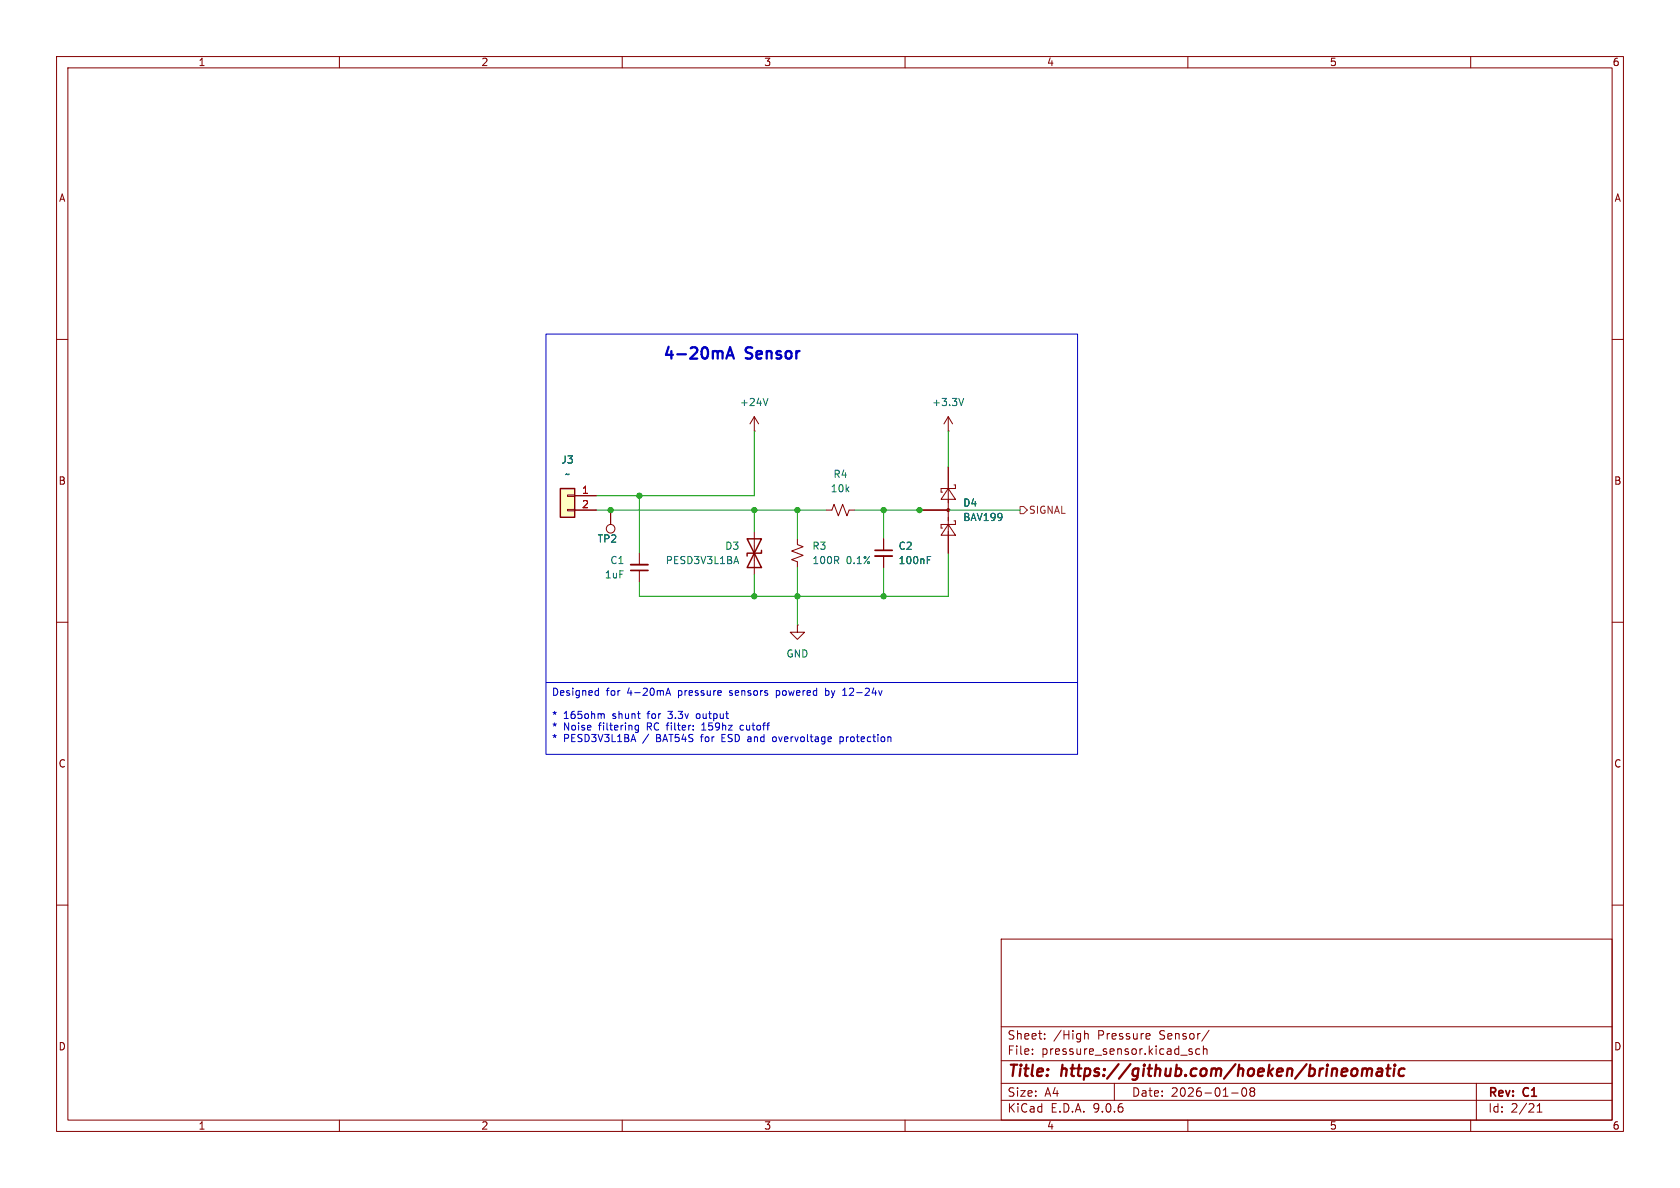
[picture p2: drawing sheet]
<svg xmlns="http://www.w3.org/2000/svg" width="297mm" height="210mm" viewBox="0 0 297 210" stroke-linecap="round" stroke-linejoin="round" font-family="sans-serif">
<g fill="none" stroke="#840000" stroke-width=".18">
<path d="M10 10h277v190h-277zM12 12h273v186h-273zM60 10v2M110 10v2M160 10v2M210 10v2M260 10v2M10 60h2M285 60h2M113 97.8v2M141 95.3v1l1 .3-2 .8 2 .8-2 .7 1 .4v1M146 90.2h1.1l.3-1 .8 2 .8-2 .7 2 .4-1h1"/>
<path d="M156.2 95.3v2M156.2 98.3v2M162.6 90.2h5M167.6 92.7l1.3 1.9h-2.5zM167.6 86.4l1.3 1.9h-2.5zM167.6 82.6v15.2M168.7 92.1h.2v.6h-2.5v.6h.2M168.7 85.7h.2v.7h-2.5v.6h.2M10 110h2M113 100.8v2.1M141 110.5v1.3h1.2l-1.2 1.2-1.3-1.2h1.3M141 110.5h.1"/>
<path d="M285 110h2M10 160h2M177 166h108v32h-108zM285 160h2M60 198v2M110 198v2M160 198v2M177 194.5h108M177 191.5h108M177 187.5h108M177 181.5h108M182.5 186.3v.1"/>
<path d="M182.5 185.5v.1M184.7 183.6v.1M184.7 182.8v.1M191.7 182.2v1.5M191.7 182.8l.3-.1 .3 .1 .1 .9M197 191.5v3M203.1 182.7l.2 .4-.7 .1M203.2 183.6l-.1 .1M210 198v2M210.7 185.5l-.3-.1-.2 .2v.2l.5 .2v.3h-.5M212.1 185.5l-.4-.1-.3 .3v.4l.1 .2h.6M212.7 185.5l.3-.1 .3 .1 .1 .9"/>
<path d="M212.7 184.9v1.5M213.7 182.1l-1.2 2M217.7 193.2h1.2M219.7 192.4a.81 .81 0 0 0 .3 1.4l.2-.1 .2-.5-.2-.8M221 192.4v.3l.2 .2M221.2 192.9l-.2 .3v.5l.2 .1 .5-.1 .1-.2-.1-.4-.2-.2M221.2 192.9h.3M221.7 192.4l.1 .3-.3 .2M260 198v2M261 191.5v6.5M271.7 196.6h.9M271.7 195.5l.5-.4v1.5"/>
</g>
<g fill="none" stroke="#840000" stroke-width=".4">
<path d="M240.9 189.1a.49 .49 0 0 1 .8 .1M240.9 188.9l-.2 1.3M241.7 189.2a.5 .5 0 0 1 .8-.2l-.1 1.2M241.7 189.2l-.1 1M243.6 189l.2-.1 .5 .1v1.2M244.4 189.4h-.7a.4 .4 0 0 0-.4 .4 .4 .4 0 0 0 .3 .4l.7-.1M245.1 188.9h.7M245.5 188.2l-.3 1.7 .1 .2 .4 .1M246.5 188.9l-.2 1.3M246.6 188.2v.2M246.6 188.2l-.1 .1 .1 .1M246.6 188.2l.1 .1-.1 .1"/>
<path d="M248.3 189a.66 .66 0 0 0-1 .3v.5l.1 .3 .2 .1 .6-.1"/>
</g>
<path d="M154.7 97.3h3M111.5 100.8h3.1" fill="none" stroke="#840000" stroke-width=".3"/>
<path d="M111.5 99.8h3.1M154.7 98.3h3" fill="none" stroke="#840000" stroke-width=".33"/>
<path d="M163.9 99h.5M163.9 98.4h.6" fill="none" stroke="#006464" stroke-width=".18"/>
<circle cx="167.6" cy="90.2" r=".25" fill="#840000" stroke="#840000" stroke-width=".18"/>
<path d="M99.1 86.4h2.5v5h-2.5z" fill="#ffffc2"/>
<path d="M99.1 86.4h2.5v5h-2.5zM132.1 95.3l2.5 5h-2.5l2.5-5zM134.6 97.3v.5h-2.5v.5" fill="none" stroke="#840000" stroke-width=".25"/>
<g fill="none" stroke="#840000" stroke-width=".18">
<path d="M133.3 76.2h.1M133.3 73.7l-.7 1.2M133.3 73.7l.8 1.2M133.3 73.7v2.5M167.6 76.2h.1M167.6 73.7l-.7 1.2M167.6 73.7l.8 1.2M167.6 73.7v2.5M100.3 87.5h1.3v.3h-1.3zM100.3 90h1.3v.3h-1.3zM101.6 87.6h3.8M101.6 90.2h3.8"/>
<path d="M107.9 90.2v2.5M133.3 94v7.6M156.2 95.3v2M156.2 98.3v2M162.6 90.2h5M167.6 82.6v3.8M167.6 94v3.8"/>
<circle cx="107.9" cy="93.5" r=".76"/>
</g>
<path d="M135.8 70.4l-.5 1.3M170.4 70.4l-.5 1.3M130.2 98.4l.4 1.2M163.9 99h.5M163.9 98.4h.6" fill="none" stroke="#006464" stroke-width=".18"/>
<path d="M180.3 89.5h.7l.6 .7-.6 .6h-.7z" fill="none" stroke="#725600" stroke-width=".18"/>
<path d="M133.3 76.2v11.4h-27.9M167.6 76.2v6.4M105.4 90.2h40.6M113 87.6v10.2M133.3 90.2v3.8M141 90.2v5.1M151.1 90.2h29.2M156.2 90.2v5.1M167.6 97.8v7.6h-54.6v-2.5M133.3 101.6v3.8M141 100.3v10.2M156.2 100.3v5.1" fill="none" stroke="#009600" stroke-width=".18"/>
<g fill="none" stroke="#0000c2" stroke-width=".18">
<path d="M96.5 59.1h94v61.6h-94zM96.5 120.7h94v12.7h-94zM105.4 122.1h.4M105.8 121.7v1.2M105.8 122.9h-.4M106.5 126.2l.3 .1v.7M112.9 128.2v1l-.3 .3-.3-.1M112.9 128.3l-.4-.1-.2 .3 .1 .5h.5M117.7 122.9l.4-1.2 .5 1.2M117.8 122.6h.6M123.2 126.2l-.1 .2 .1 .6M124.1 129.1h.7"/>
<path d="M127.6 130.4h.5M127.6 129.8v1.3h.6M131.3 128.2l-.3 .1-.2 .2 .1 .4 .4 .2M137.1 130.3h-.3l-.2 .2v.5l.2 .1 .3-.1M137.2 122.1v1.2M137.2 122.9h.2M137.4 122.1h-.2M146 122.9h.3M146 121.7v1.2M146.3 122.1h-.3M148.5 130.3h.4l.2 .2-.1 .5h-.5M148.5 130.3v1.2"/>
<path d="M149 122.9h.7M149.2 121.8l.1-.1v1.2"/>
</g>
<path d="M128.4 63.4l.7-2 .6 2M128.6 62.8h.9" fill="none" stroke="#0000c2" stroke-width=".4"/>
<g fill="#009600" stroke="#009600" stroke-width=".18">
<circle cx="156.2" cy="105.4" r=".46"/>
<circle cx="162.6" cy="90.2" r=".46"/>
<circle cx="156.2" cy="90.2" r=".46"/>
<circle cx="141" cy="90.2" r=".46"/>
<circle cx="133.3" cy="90.2" r=".46"/>
<circle cx="107.9" cy="90.2" r=".46"/>
<circle cx="113" cy="87.6" r=".46"/>
<circle cx="133.3" cy="105.4" r=".46"/>
<circle cx="141" cy="105.4" r=".46"/>
</g>
<g font-size="2.8" fill="#0000c2">
<text x="117.1" y="64.1">4-20mA</text>
<text x="132" y="64.1">Sensor</text>
</g>
<g font-size="2.8" fill="#840000">
<text x="178" y="190.9">Title:</text>
<text x="187.7" y="190.9">https://github.com/hoeken/brineomatic</text>
</g>
<g font-size="2.1" fill="#840000">
<text x="178" y="184">Sheet:</text>
<text x="186.2" y="184">/High</text>
<text x="194.1" y="184">Pressure</text>
<text x="205.1" y="184">Sensor/</text>
<text x="178" y="186.7">File:</text>
<text x="184.1" y="186.7">pressure_sensor.kicad_sch</text>
<text x="178" y="196.9">KiCad</text>
<text x="178" y="194.1">Size:</text>
<text x="184.7" y="194.1">A4</text>
<text x="185.7" y="196.9">E.D.A.</text>
<text x="193.3" y="196.9">9.0.6</text>
<text x="200" y="194.1">Date:</text>
<text x="207" y="194.1">2026-01-08</text>
<text x="263" y="194.3">Rev:</text>
<text x="263" y="196.9">Id:</text>
<text x="267.1" y="196.9">2/21</text>
<text x="269.4" y="194.3">C1</text>
</g>
<g font-size="1.8" fill="#840000">
<text x="35" y="11.9">1</text>
<text x="85" y="11.9">2</text>
<text x="135" y="11.9">3</text>
<text x="185" y="11.9">4</text>
<text x="235" y="11.9">5</text>
<text x="285" y="11.9">6</text>
<text x="10.3" y="35.9">A</text>
<text x="285.3" y="35.9">A</text>
<text x="10.3" y="85.9">B</text>
<text x="285.3" y="85.9">B</text>
<text x="10.3" y="135.9">C</text>
<text x="285.3" y="135.9">C</text>
<text x="10.3" y="185.9">D</text>
<text x="285.3" y="185.9">D</text>
<text x="35" y="199.9">1</text>
<text x="85" y="199.9">2</text>
<text x="135" y="199.9">3</text>
<text x="185" y="199.9">4</text>
<text x="235" y="199.9">5</text>
<text x="285" y="199.9">6</text>
</g>
<g font-size="1.8" fill="#006464">
<text x="130.7" y="72">+24V</text>
<text x="164.7" y="72">+3.3V</text>
<text x="99.1" y="82.1">J3</text>
<text x="99.8" y="84.7">~</text>
<text x="146.8" y="87.2">10k</text>
<text x="147.2" y="84.7">R4</text>
<text x="170.2" y="89.8">D4</text>
<text x="170.2" y="92.3">BAV199</text>
<text x="105.6" y="96.1">TP2</text>
<text x="107.8" y="99.9">C1</text>
<text x="117.6" y="99.9">PESD3V3L1BA</text>
<text x="128.1" y="97.4">D3</text>
<text x="143.5" y="97.4">R3</text>
<text x="143.5" y="99.9">100R</text>
<text x="149.6" y="99.9">0.1%</text>
<text x="158.8" y="97.4">C2</text>
<text x="158.8" y="99.9">100nF</text>
<text x="106.8" y="102.5">1uF</text>
<text x="138.9" y="116.4">GND</text>
</g>
<g font-size="1.8" fill="#a90000">
<text x="102.8" y="87.4">1</text>
<text x="102.8" y="89.9">2</text>
</g>
<text font-size="1.8" fill="#725600" x="181.8" y="91">SIGNAL</text>
<g font-size="1.8" fill="#0000c2">
<text x="97.5" y="123.3">Designed</text>
<text x="107.2" y="123.3">for</text>
<text x="111" y="123.3">4-20mA</text>
<text x="120.2" y="123.3">pressure</text>
<text x="129.4" y="123.3">sensors</text>
<text x="137.9" y="123.3">powered</text>
<text x="146.8" y="123.3">by</text>
<text x="150.1" y="123.3">12-24v</text>
<text x="97.5" y="127.4">*</text>
<text x="97.5" y="129.5">*</text>
<text x="97.5" y="131.5">*</text>
<text x="99.6" y="127.4">165ohm</text>
<text x="99.6" y="129.5">Noise</text>
<text x="99.6" y="131.5">PESD3V3L1BA</text>
<text x="106" y="129.5">filtering</text>
<text x="108.4" y="127.4">shunt</text>
<text x="113.8" y="131.5">/</text>
<text x="114.7" y="129.5">RC filter:</text>
<text x="114.8" y="127.4">for</text>
<text x="116.3" y="131.5">BAT54S</text>
<text x="118.6" y="127.4">3.3v</text>
<text x="123.8" y="127.4">output</text>
<text x="124.4" y="131.5">for</text>
<text x="124.7" y="129.5">159hz</text>
<text x="128.2" y="131.5">ESD and</text>
<text x="131.7" y="129.5">cutoff</text>
<text x="137.7" y="131.5">overvoltage</text>
<text x="149.7" y="131.5">protection</text>
</g>
</svg>
